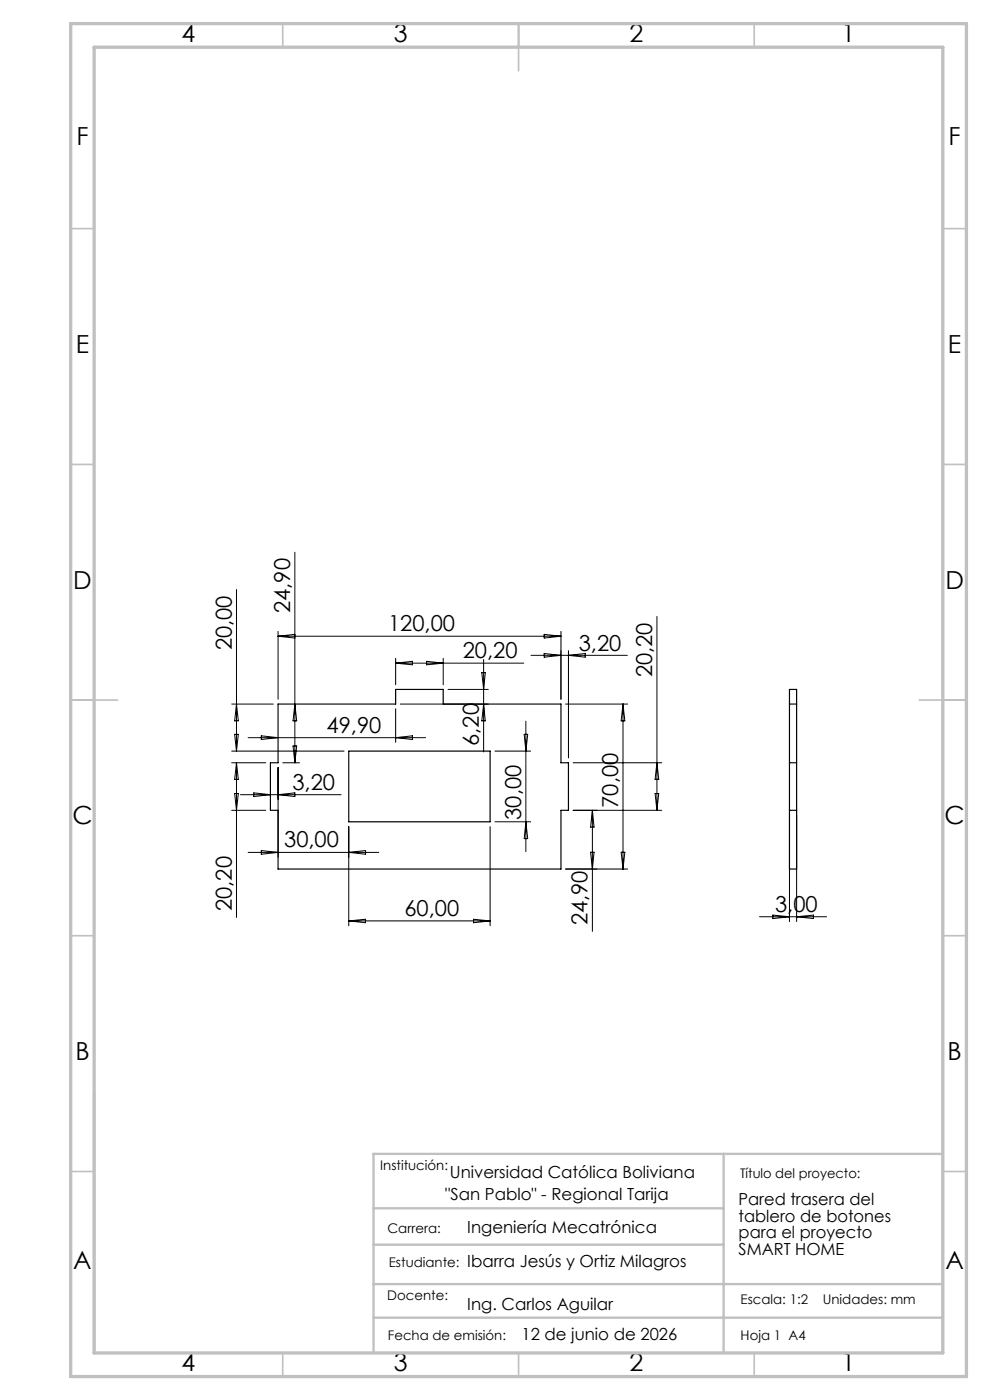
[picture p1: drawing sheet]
<svg xmlns="http://www.w3.org/2000/svg" width="210mm" height="297mm" viewBox="0 0 210 297" stroke-linecap="round" stroke-linejoin="round" font-family="sans-serif">
<path d="M59 149.4h24.9v-3.1h10.1v3.1h25v12.4h1.6v10.1h-1.6v12.5h-60v-12.5h-1.6v-10.1h1.6zM74 159.3h30v15h-30zM167.5 146.3h1.5v38.1h-1.5zM167.5 149.4h1.5M167.5 171.9h1.5M167.5 161.8h1.5" fill="none" stroke="#000" stroke-width=".25"/>
<g fill="none" stroke="#000" stroke-width=".21">
<path d="M62.5 117.2v44.6M50.2 125.1v34.2M59 133.9v14.4M59 135h60M59 135l3.5 .4M62.5 134.6l-3.5 .4M83.9 139.7v5.6M94 139.7v5.6M102.6 139.9v19.6M112.6 139h20.5M115.4 138.6l3.6 .4-3.6 .4zM115.4 134.6l3.6 .4-3.6 .4z"/>
<path d="M119 133.9v14.4M120.6 138v22.8M120.6 139l3.5-.4v.8zM139.3 130.8v41.1M49.1 149.4h8.9M49.1 159.3h23.9M49.8 155.8h.8l-.4 3.5zM50.2 149.4l.4 3.5h-.8zM52.6 156.5h37.7M55.4 156.1l3.6 .4-3.6 .4zM62.2 158.3h.7l-.4 3.5zM62.5 149.4l.4 3.5h-.7z"/>
<path d="M83.9 150.4v7.1M83.9 156.5l3.6-.4v.8zM83.9 140.7l3.6-.4v.7zM83.9 140.7h27.2M84.9 149.4h18.7M90.5 140.3l3.5 .4-3.5 .3zM95 146.3h8.6M102.2 142.7h.7l-.3 3.6zM102.6 149.4l.3 3.5h-.7zM105 159.3h7.6M111.2 155.8h.7l-.4 3.5zM111.5 153v27.7"/>
<path d="M120 149.4h13.1M132.2 149.4v35M132.2 149.4l.3 3.5h-.7zM49.1 171.9h7.3M49.1 161.8h7.3M49.8 168.3h.8l-.4 3.6zM50.2 161.8v32.8M50.2 161.8l.4 3.5h-.8zM51 168.6h21.4M53.8 168.2l3.6 .4-3.6 .4zM59 162.8v19M59 168.6l3.5-.4v.8z"/>
<path d="M60 161.8h3.5M74 175.4v21M104 175.4v21M105 174.3h7.6M111.5 174.3l.4 3.6h-.7zM121.6 171.9h18.8M121.6 161.8h18.8M125.7 171.9v25.7M125.7 171.9l.3 3.6h-.7zM139 168.3h.7l-.4 3.6zM139.3 161.8l.4 3.5h-.7zM167.5 172.9v22.6"/>
<path d="M169 172.9v22.6M52.6 180.8h27.7M55.4 180.4l3.6 .4-3.6 .4zM74 195.4h30M74 195.4l3.5-.4v.8zM74 180.8l3.5-.4v.8zM100.4 195l3.6 .4-3.6 .4zM120 184.4h13.1M125.3 180.8h.7l-.3 3.6zM131.8 180.8h.7l-.3 3.6zM161.1 194.5h14.2M163.9 194.1l3.6 .4-3.6 .4z"/>
<path d="M169 194.5l3.5-.4v.8z"/>
</g>
<g fill="none" stroke="#c0c0c0" stroke-width=".35">
<path d="M60 5v5M110 5v10M160 5v5M15 48.5h5M200 48.5h5M15 98.5h5M200 98.5h5M15 148.5h10M195 148.5h10M15 198.5h5M200 198.5h5M15 248.5h5"/>
<path d="M200 248.5h5M60 287v5M110 287v5M160 287v5"/>
</g>
<path d="M20 231.8v55.2M79.2 256.3h74.3M153.5 244.8v42.2M200 244.8h-120.8v42.2M79.2 264.1h74.3M79.2 272.4h120.8M79.2 279.5h120.8" fill="none" stroke="#c0c0c0" stroke-width=".5"/>
<path d="M15 5h190v287h-190zM20 10h180v277h-180z" fill="none" stroke="#c0c0c0" stroke-width=".7"/>
<g font-size="5.3">
<text x="38.5" y="8.9">4</text>
<text x="83.5" y="8.9">3</text>
<text x="133.5" y="8.9">2</text>
<text x="178.5" y="8.9">1</text>
<text x="16.2" y="30.7">F</text>
<text x="201.2" y="30.7">F</text>
<text x="16.1" y="74.9">E</text>
<text x="201.1" y="74.9">E</text>
<text x="15.5" y="124.9">D</text>
<text x="200.5" y="124.9">D</text>
<text x="15.4" y="174.9">C</text>
<text x="200.4" y="174.9">C</text>
<text x="16" y="224.9">B</text>
<text x="201" y="224.9">B</text>
<text x="15.5" y="269.2">A</text>
<text x="200.5" y="269.2">A</text>
<text x="38.5" y="290.9">4</text>
<text x="83.5" y="290.9">3</text>
<text x="133.5" y="290.9">2</text>
<text x="178.5" y="290.9">1</text>
</g>
<g font-size="4.7">
<text x="61.6" y="130.1" transform="rotate(-90 61.6 130.1)">24,90</text>
<text x="49.2" y="138" transform="rotate(-90 49.2 138)">20,00</text>
<text x="82.3" y="133.9">120,00</text>
<text x="98.2" y="139.6">20,20</text>
<text x="122.8" y="138">3,20</text>
<text x="138.4" y="143.7" transform="rotate(-90 138.4 143.7)">20,20</text>
<text x="69.3" y="155.5">49,90</text>
<text x="101.6" y="158.2" transform="rotate(-90 101.6 158.2)">6,20</text>
<text x="62" y="167.6">3,20</text>
<text x="110.6" y="173.9" transform="rotate(-90 110.6 173.9)">30,00</text>
<text x="131.1" y="171.4" transform="rotate(-90 131.1 171.4)">70,00</text>
<text x="60.3" y="179.8">30,00</text>
<text x="49.2" y="193.3" transform="rotate(-90 49.2 193.3)">20,20</text>
<text x="85.8" y="194.3">60,00</text>
<text x="124.7" y="196.3" transform="rotate(-90 124.7 196.3)">24,90</text>
<text x="164.4" y="193.5">3,00</text>
</g>
<g font-size="3.5">
<text x="95.4" y="249.9">Universidad Católica Boliviana</text>
<text x="94.5" y="254.5">&quot;San Pablo&quot; - Regional Tarija</text>
<text x="156.7" y="255.6">Pared trasera del</text>
<text x="99.1" y="261.6">Ingeniería Mecatrónica</text>
<text x="156.7" y="259.2">tablero de botones</text>
<text x="156.7" y="262.7">para el proyecto</text>
<text x="99.1" y="268.7">Ibarra Jesús y Ortiz Milagros</text>
<text x="156.7" y="266.2">SMART HOME</text>
<text x="99.1" y="278">Ing. Carlos Aguilar</text>
<text x="110.6" y="284.2">12 de junio de 2026</text>
</g>
<g font-size="2.8">
<text x="80.7" y="248.2">Institución:</text>
<text x="157" y="249.9">Título del proyecto:</text>
<text x="82.2" y="261.6">Carrera:</text>
<text x="82.5" y="268.7">Estudiante:</text>
<text x="82.1" y="275.8">Docente:</text>
<text x="157.1" y="276.7">Escala: 1:2</text>
<text x="174.5" y="276.7">Unidades: mm</text>
<text x="82.3" y="284.2">Fecha de emisión:</text>
<text x="157.1" y="284.2">Hoja 1 A4</text>
</g>
</svg>
